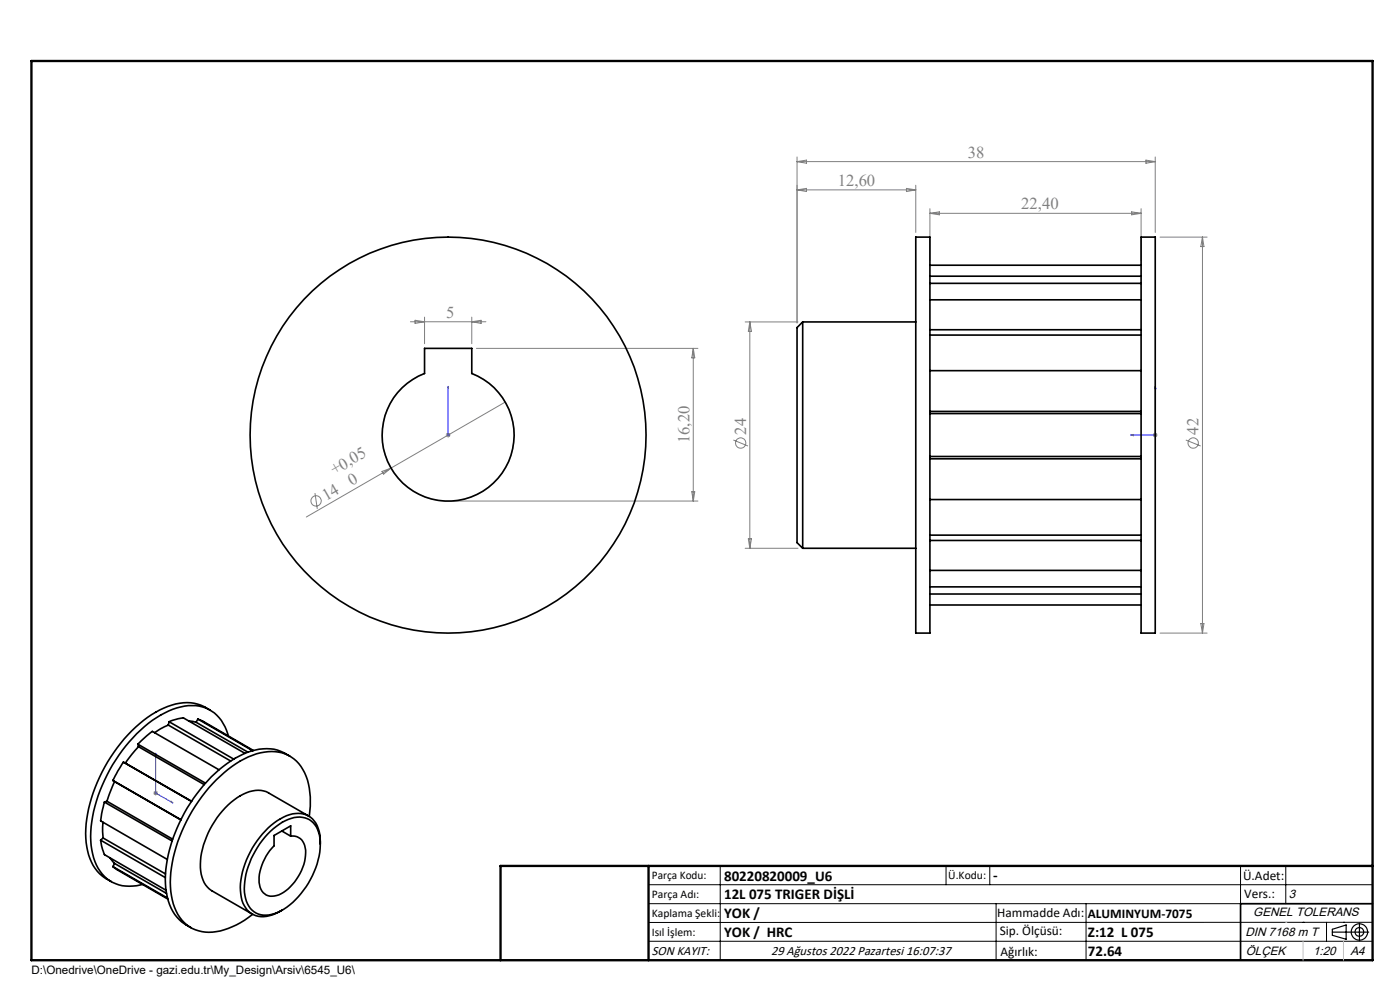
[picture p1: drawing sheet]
<svg xmlns="http://www.w3.org/2000/svg" width="297mm" height="210mm" viewBox="0 0 297 210" stroke-linecap="round" stroke-linejoin="round" font-family="sans-serif">
<g fill="none" stroke="#808080" stroke-width=".21">
<path d="M169.1 33.3v35.2M169.1 34.3l2-.3v.6zM169.1 34.3h76M192.3 40l2 .3-2 .3zM194.3 39.3v10M243.1 34l2 .3-2 .3zM245.1 33.3v16M169.1 40.3h25.2M169.1 40.3l2-.3v.6zM197.3 44.3v11M197.3 45.3h44.8M197.3 45.3l2-.4v.7z"/>
<path d="M240.1 44.9l2 .4-2 .3zM242.1 44.3v11M246.1 50.3h10M255.1 50.3v84M255.1 50.3l.3 2h-.7zM87.1 68.3h16M88.1 67.9l2 .4-2 .3zM90.1 67.3v5.6M100.1 67.3v5.6M100.1 68.3l2-.4v.7zM101.1 73.9h47M147.1 73.9v32.4"/>
<path d="M147.1 73.9l.3 2h-.6zM158.1 68.3h11.2M159.1 68.3v48M159.1 68.3l.3 2h-.6zM82.9 99.3l-17.9 10.4M94.6 92.3h1M94.7 91.9l.7 .7M95.1 91.8v1M95.4 91.9l-.7 .7M107.2 85.3l-24.3 14M155.6 93.3l3.1 1.3M244.6 92.3h1"/>
<path d="M244.7 91.9l.7 .7M245.1 91.8v1M245.4 91.9l-.7 .7M251.6 93.3l3.1 1.3M66.8 104.6l.5 3.3M81 100l1.9-.7-1.5 1.3zM96.1 106.3h52M146.8 104.3h.6l-.3 2zM158.1 116.3h11.2M158.8 114.3h.6l-.3 2zM246.1 134.3h10M254.7 132.3h.7l-.3 2z"/>
<path d="M32.5 168.2h1M32.7 167.9l.7 .7M33 167.7v1M33.4 167.9l-.7 .7"/>
<circle cx="157.1" cy="94" r="1.09"/>
<circle cx="253.1" cy="94" r="1.09"/>
<circle cx="67.1" cy="106.3" r="1.09"/>
</g>
<g fill="none" stroke="#000" stroke-width=".25">
<path d="M282.6 197.7h7.8M282.6 197.1l3-.9v3l-3-.8zM288.4 195.8v3.8M106.2 203.7h185"/>
<circle cx="288.4" cy="197.7" r="1.74"/>
<circle cx="288.4" cy="197.7" r=".93"/>
</g>
<path d="M90.1 79.2a14 14 0 0 0-6.2 21.5 14 14 0 0 0 22.3 0 14 14 0 0 0-6.1-21.5M272.8 195.6h.1" fill="none" stroke="#c0c0c0" stroke-width=".25"/>
<path d="M95.1 92.2v.2zM95.1 81.9v.6v-.6M95.1 92.3h.1M95.1 81.9v10.4M239.9 92.3l.5-.1v.2zM245.1 81.9l.1 .6h-.2zM245.1 81.9v10.4h-5.2M33 159.8v8.4l3.7 2.1M33 159.8l.1 .4-.2-.1zM36.3 170l.4 .3-.4-.1z" fill="none" stroke="#00f" stroke-width=".21"/>
<g fill="none" stroke="#000" stroke-width=".21">
<path d="M137.6 187.7h153.6M137.6 191.7h153.6M137.6 199.7h153.6M152.8 183.7v20M200.7 183.7v4M210 183.7v4M211.3 191.7v12M230.4 191.7v12M263.2 183.7v20M272.8 183.7v8M276.4 195.6h.1M281.4 195.6v4.1"/>
<path d="M285 195.6h.1M291.2 195.6l-153.6 .1"/>
</g>
<path d="M291.2 191.7h-28v12" fill="none" stroke="#000" stroke-width=".35"/>
<path d="M6.7 12.9h284.5v190.8h-284.5zM137.6 183.7v20M291.2 183.7h-185v20" fill="none" stroke="#000" stroke-width=".5"/>
<path d="M276.4 199.7v4M285 199.7v4" fill="none" stroke="#c0c0c0" stroke-width=".21"/>
<g fill="#00f">
<path d="M95.1 92.2v.2zM95.1 81.9v.6z"/>
<path d="M239.9 92.3l.5 .1v-.2zM245.1 81.9l-.1 .6h.2z"/>
<path d="M36.3 170l.4 .3-.4-.1zM33 159.8l.1 .4-.2-.1z"/>
</g>
<g fill="none" stroke="#000" stroke-width=".35">
<path d="M194.3 50.3h3v84h-3zM197.3 58.6h44.8M197.3 56.3h44.8M242.1 50.3h3v84h-3zM90.1 73.9h10v5.3a14 14 0 0 1 6.2 21.5 14 14 0 0 1-22.4 0 14 14 0 0 1 6.2-21.5zM170.3 68.3v48M170.3 68.3l-1.2 1.2v45.6l1.2 1.2M170.3 68.3h24M197.3 78.6h44.8M197.3 71.1h44.8M197.3 69.9h44.8M197.3 63.6h44.8"/>
<path d="M197.3 60.1h44.8M197.3 87.3h44.8M197.3 87.7h44.8M197.3 97.3h44.8M197.3 96.8h44.8M170.3 116.3h24M197.3 106h44.8M197.3 113.5h44.8M197.3 114.6h44.8M197.3 121h44.8M197.3 124.5h44.8M197.3 126h44.8"/>
<path d="M197.3 128.3h44.8M29.2 157.9l3.1-2.8 14.2 8.2M29.2 157.9l14.4 8.2M29.2 157.9l.2 .5M29.4 158.4l-2.8 3.5-.4-.2M29.4 158.4l13.9 8M35.7 153.8l-1.6 .8-1.3 .8M35.7 153.8l13.2 7.6M35.9 153.1l1.9-.6 1.1-.2 13.1 7.5M35.9 153.1l-.2 .7M35.9 153.1l13.7 7.9M40.1 152.9l1.5 .3"/>
<path d="M41.6 153.2l11 6.4M42 152.5l1.2 .6 10.6 6.1M42 152.5l-.4 .7M42 152.5l11.6 6.7M44.6 150.6a9.4 9.4 0 0 0-9.9-.4 29.1 29.1 0 0 0-13 13.6 27 27 0 0 0-3.3 15.8 9.1 9.1 0 0 0 5.2 7.4M48.4 156.1a7.9 7.9 0 0 0-7.7-6.4 16.6 16.6 0 0 0-10.9 5.2 33.5 33.5 0 0 0-10.6 22.5 10.9 10.9 0 0 0 4.1 9.4 8.6 8.6 0 0 0 6.9 .8M21.3 178.2l.3 1.2 .6 1.9 13 7.5M21.3 178.2l13.8 8M21.8 174.4l.1 3.4M21.9 177.8l13.2 7.6M21.9 177.8l-.6 .4M22.2 170.1l-.9 4 14.2 8.2"/>
<path d="M22.2 170.1l14.3 8.3M22.7 170l13.9 8M22.7 170l-.5 .1M24 165.6l.3 .2-1.6 4.2M24 165.6l14.4 8.3M26.2 161.7l-2.2 3.9M26.2 161.7l14.4 8.3M56.8 176.9a10.1 10.1 0 0 1 6.8-3.6 4.5 4.5 0 0 1 4.3 4.5 17 17 0 0 1-5.2 13 8.7 8.7 0 0 1-7.3 3.3 4.5 4.5 0 0 1-3.4-4.1 16.8 16.8 0 0 1 4.8-13.1zM58.1 177.2l3.6-2v2.2a2.8 2.8 0 0 1 3.1 2.9 10.8 10.8 0 0 1-5.6 9.5 2.83 2.83 0 0 1-4.2-2.6 10.8 10.8 0 0 1 3.1-7.8zM59.8 176.3l1.9 1.1M61.5 160.4a9.8 9.8 0 0 0-10.7 0 31.3 31.3 0 0 0-13.7 16.4 22.5 22.5 0 0 0-1.4 14.3 8.7 8.7 0 0 0 4.8 5.7M65.5 173.1l-8.5-4.9a5.8 5.8 0 0 0-6 .6 18.6 18.6 0 0 0-8.5 15.2 5.6 5.6 0 0 0 2.5 5l8.5 4.9"/>
<path d="M65.6 173.2a16.1 16.1 0 0 0-1.4-10 7.7 7.7 0 0 0-9-3.5 21.1 21.1 0 0 0-10.1 6.5 33.2 33.2 0 0 0-9 20.9 11 11 0 0 0 4.1 9.5 9.3 9.3 0 0 0 9 0l2.7-1.4 1.7-1.3M67.9 179.1a6.3 6.3 0 0 0-2.5-6 6 6 0 0 0-5.9 .6 18.4 18.4 0 0 0-8.5 15.2 5.1 5.1 0 0 0 4.4 5.5 8 8 0 0 0 4.5-1.4M23.3 182l1 1.2M24 183.8l.7 .6 10.9 6.3M24 183.8l11.5 6.7M24.3 183.2l-.3 .6M24.3 183.2l11 6.3"/>
<circle cx="95.1" cy="92.3" r="42"/>
</g>
<g font-size="3.5" fill="#808080">
<text x="205.4" y="33.4">38</text>
<text x="177.8" y="39.4">12,60</text>
<text x="216.7" y="44.4">22,40</text>
<text x="94.7" y="67.4">5</text>
<text x="146.2" y="94" transform="rotate(-90 146.2 94)">16,20</text>
<text x="158.3" y="92.2" transform="rotate(-90 158.3 92.2)">24</text>
<text x="254.3" y="92.2" transform="rotate(-90 254.3 92.2)">42</text>
<text x="71" y="100.8" transform="rotate(-30 71 100.8)">+0,05</text>
<text x="69.2" y="106.3" transform="rotate(-30 69.2 106.3)">14</text>
<text x="74.6" y="103.2" transform="rotate(-30 74.6 103.2)">0</text>
</g>
<g font-size="3.2">
<text x="153.6" y="186.8">80220820009_U6</text>
<text x="153.6" y="190.8">12L 075 TRIGER DİŞLİ</text>
<text x="210.7" y="186.6">-</text>
<text x="153.6" y="194.8">YOK /</text>
<text x="153.6" y="198.8">YOK / HRC</text>
<text x="230.8" y="198.7">Z:12 L 075</text>
<text x="230.8" y="202.8">72.64</text>
</g>
<g font-size="2.8">
<text x="263.7" y="186.7">Ü.Adet:</text>
<text x="263.9" y="190.5">Vers.:</text>
<text x="211.5" y="194.5">Hammadde Adı:</text>
<text x="230.8" y="194.7">ALUMINYUM-7075</text>
<text x="138.3" y="202.6">SON KAYIT:</text>
<text x="163.6" y="202.6">29 Ağustos 2022 Pazartesi 16:07:37</text>
<text x="212.1" y="198.4">Sip. Ölçüsü:</text>
<text x="212.2" y="202.7">Ağırlık:</text>
</g>
<g font-size="2.6">
<text x="273.4" y="190.4">3</text>
<text x="265.9" y="194.4">GENEL TOLERANS</text>
<text x="264.2" y="198.5">DIN 7168 m T</text>
<text x="264.3" y="202.6">ÖLÇEK</text>
<text x="278.5" y="202.6">1:20</text>
<text x="286.5" y="202.6">A4</text>
</g>
<g font-size="2.5">
<text x="138.3" y="186.4">Parça Kodu:</text>
<text x="138.3" y="190.5">Parça Adı:</text>
<text x="201.2" y="186.5">Ü.Kodu:</text>
<text x="138.3" y="194.5">Kaplama Şekli:</text>
<text x="138.3" y="198.6">Isıl İşlem:</text>
<text x="6.7" y="206.7">D:\Onedrive\OneDrive - gazi.edu.tr\My_Design\Arsiv\6545_U6\</text>
</g>
</svg>
